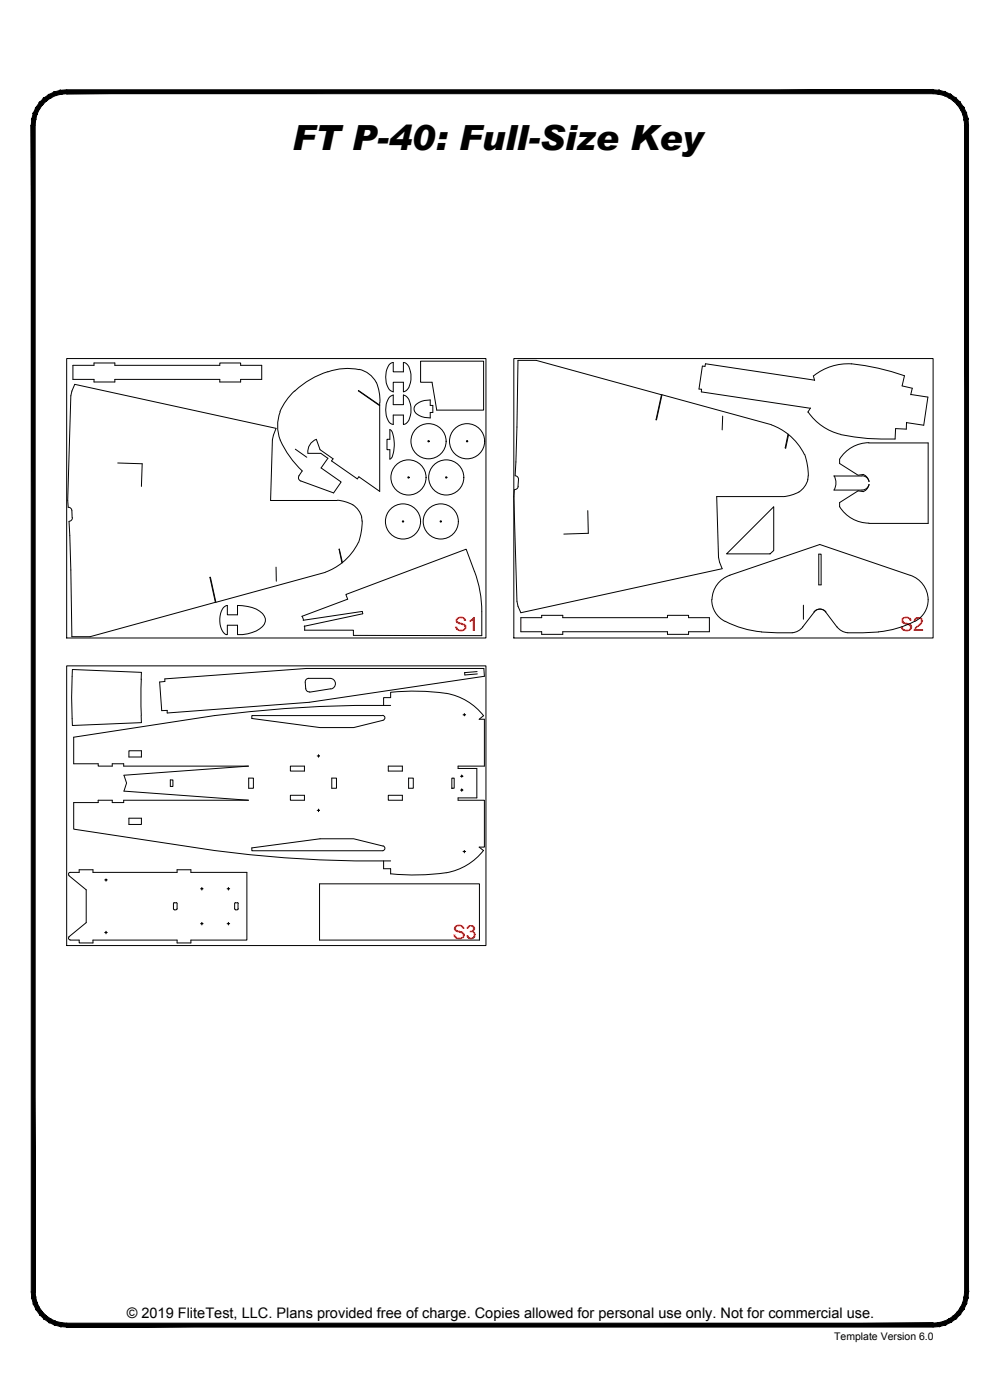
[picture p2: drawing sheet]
<svg xmlns="http://www.w3.org/2000/svg" width="190mm" height="267mm" viewBox="0 0 190 267" stroke-linecap="round" stroke-linejoin="round" font-family="sans-serif">
<!-- layer: 22 TILED -->
<g fill="#000" stroke="#000" stroke-width=".19">
<path d="M11.5 17.2l1.2-.1v.8zM11.5 17.2l.2 .7h1zM10.4 17.5l1.1-.3 .2 .7zM10.4 17.5l.2 .7 1.1-.3zM9.3 18l1.1-.5 .2 .7zM9.3 18l.4 .6 .9-.4zM8.3 18.7l1-.7 .4 .6zM8.3 18.7l.5 .5 .9-.6zM8.3 18.7l.5 .5-1.3 .3zM7.5 19.5l.6 .5 .7-.8zM7.5 19.5l.6 .5-1.3 .5zM6.8 20.5l.7 .3 .6-.8zM6.8 20.5l.7 .3-1.1 .7zM6.4 21.5l.6 .3 .5-1zM6.4 21.5l.6 .3-.9 .9zM6.1 22.7l.7 .1 .2-1zM6.1 22.7l.7 .1-.8 1.1zM6.8 22.8l-.8 1.1h.7z"/>
<path d="M12.7 17.9h165.1v-.8zM12.7 17.1h165.1l-165.1 .8z"/>
<path d="M6 23.9l.7 222.2v-222.2zM6 23.9l.7 222.2h-.7z"/>
<path d="M184.4 22.7l.1 1.2h-.7zM183.7 22.8l.1 1.1 .6-1.2zM184.1 21.5l.3 1.2-.7 .1zM183.4 21.8l.3 1 .4-1.3zM183.6 20.5l.5 1-.7 .3zM183 20.8l.4 1 .2-1.3zM182.9 19.5l.7 1-.6 .3zM182.4 20l.6 .8-.1-1.3zM182.1 18.7l.8 .8-.5 .5zM182.1 18.7l-.5 .5 .8 .8zM181.1 18l1 .7-.5 .5zM181.1 18l-.3 .6 .8 .6zM180.1 17.5l1 .5-.3 .6zM180.1 17.5l-.3 .7 1 .4zM178.9 17.2l1.2 .3-.3 .7zM178.9 17.2l-.1 .7 1 .3zM177.8 17.1l1.1 .1-.1 .7zM177.8 17.1v.8h1z"/>
<path d="M6 246.1h.7l-.6 1.2zM6.7 246.1l-.6 1.2 .7-.2zM6.1 247.3l.7-.2-.4 1.3zM6.8 247.1l-.4 1.3 .6-.3zM6.4 248.4l.6-.3-.2 1.3zM7 248.1l-.2 1.3 .7-.3zM6.8 249.4l.7-.3v1.3zM7.5 249.1v1.3l.6-.5zM7.5 250.4l.6-.5 .2 1.3zM8.1 249.9l.2 1.3 .5-.5zM8.8 250.7l.5 1.2-1-.7zM8.8 250.7l.5 1.2 .4-.6zM9.7 251.3l.7 1.1-1.1-.5zM9.7 251.3l.7 1.1 .2-.7zM10.6 251.7l.9 1-1.1-.3zM10.6 251.7l.9 1 .2-.7zM11.7 252l1 .8-1.2-.1zM11.7 252l1 .8v-.7z"/>
<path d="M12.7 252.1v.7l165.1-.7zM12.7 252.8l165.1-.7v.7z"/>
<path d="M177.8 252.1l1.1 .6-1.1 .1zM177.8 252.1l1.1 .6-.1-.7zM178.8 252l1.3 .4-1.2 .3zM178.8 252l1.3 .4-.3-.7zM179.8 251.7l1.3 .2-1 .5zM179.8 251.7l1.3 .2-.3-.6zM180.8 251.3l1.3-.1-1 .7zM180.8 251.3l1.3-.1-.5-.5zM181.6 250.7l1.3-.3-.8 .8zM181.6 250.7l1.3-.3-.5-.5zM182.4 249.9l1.2-.5-.7 1zM183 249.1l-.6 .8 1.2-.5zM183 249.1l1.1-.7-.5 1zM183.4 248.1l-.4 1 1.1-.7zM183.4 248.1l1-.8-.3 1.1zM183.7 247.1l-.3 1 1-.8zM184.5 246.1l-.1 1.2-.7-.2zM183.8 246.1l-.1 1 .8-1z"/>
<path d="M183.8 23.9v222.2h.7zM183.8 23.9h.7v222.2z"/>
</g>
<g fill="none" stroke="#000" stroke-width=".19">
<path d="M12.7 68.3h79.9v53.2h-79.9zM13.9 69.6h4v-.5h4v.5h20v-.5h3.9v.5h4.1v2.7h-4.1v.5h-3.9v-.5h-20v.5h-4v-.5h-4zM53.4 78.4a7.9 7.9 0 0 0 1.1 7.6l1.4 2 1.7 1.7M56.1 74.5l-1.8 2.1-1 1.8M56.2 74.5l-.1 .1M68.4 70.4a4.9 4.9 0 0 1 3.3 2.4M68.4 70.4a14.1 14.1 0 0 0-10.9 3l-1.2 1M71.7 72.8l.5 1.9 .2 2M72.3 76.7v.5l-4-2.7 4 2.8v16.3l-3.9-2.8-.3 .4-4.9-3.4 .3-.4-2.5-1.7-.7-2M74.4 69.2l.5-.2v1.8h1.9v-1.8a1.79 1.79 0 0 1 1.4 1.8 3.9 3.9 0 0 1-.8 3.6l-.6 .3v-1.9h-1.9v1.9a2.64 2.64 0 0 1-1.4-2.9l.2-1.5zM74.4 75.5l.5-.2v1.8h1.9v-1.8a1.95 1.95 0 0 1 1.4 1.7 4.1 4.1 0 0 1-.8 3.7l-.6 .2v-1.8h-1.9v1.8a1.79 1.79 0 0 1-1.3-1.8 3.9 3.9 0 0 1 .8-3.6zM79.2 77.1l.3-.2a3.9 3.9 0 0 1 2.5-.7v1h.5v1.4h-.5v1a2.95 2.95 0 0 1-3.1-1.5v-.4z"/>
<path d="M80.1 68.8h12v9.3h-8.9l-.9-5.3h-2.2zM97.9 68.3h79.9v53.2h-79.9zM137.7 79.3l-.1 2.6M153.9 78.5a10.5 10.5 0 0 0 6.2 4.2M154.4 77.7l-.5 .8M154.9 71.6l.3 .9M155.2 72.4l-20.8-3.1-.1 .5-.5-.1-.6 4.4 .5 .1-.1 .5 20.8 3.1M162.2 69.3a44.8 44.8 0 0 1 10.1 2.3l-.4 1.9 1.9 .5-.3 1.2M162.2 69.3a10.5 10.5 0 0 0-7.2 2.3M173.5 75.2l3.3 .4-.8 5.4-3.3-.5M13.7 97.3v1.3M13.8 98.6a.67 .67 0 0 1-.6 .7l.3 9.3 .2 12.7h3.5l23.8-6.6-1-4.7h.1l1 4.7 20.9-5.7"/>
<path d="M22.4 88.2l4.7 .1-.2 4.4M56.3 85.6l2.1 1.5M58.6 86.4h2.5l1.4 .9-1.3 1.8 3.8 2.7-1.4 2.1-6.5-2.4-.2-.3v-.4l.6-1.1M60.3 83.7a2.51 2.51 0 0 0-1.6 2.6M64.2 95.3h-12.7l.4-11.5 .7-2.2-38.4-8.4-.5 1.3-.2 .9-.6 19.9 .1 1.3a.67 .67 0 0 1 .7 .7M64.3 95.3a5 5 0 0 1 4.5 2.8l.1 .4M68.9 98.6l.1 .7M69 99.2l-.2 2.4-.5 1.7M74.3 81.8a2.98 2.98 0 0 1 .8 2.6 4.6 4.6 0 0 1-.7 3l-.1 .1v-1.8h-.6v-2h.6zM98 93.3l-.1 1.3 .6 19.9 .2 1 .5 1.2 38.4-8.4-.5-1.2-.2-.9-.4-11.6h12.7M98.1 90.6a.67 .67 0 0 1 .7 .7l-.1 1.4M98.7 92.6a.67 .67 0 0 1-.7 .7"/>
<path d="M112 97.3l.1 4.3-4.7 .1M146.9 80.9l-20.8-5.7-1 4.8h-.1l1-4.8-23.9-6.5h-3.4l-.2 12.7-.4 9.2M147 80.9l1.6 .8 1.5 1M147.4 96.5v8.4l-.7 .6h-8.3zM150.1 82.7l-.5 2.6 .1 .1 .5-2.6 2 2 1 1.8M153.3 86.6l.5 1.7 .2 2.4M153.9 91.4a4.4 4.4 0 0 1-4.1 3.1l-.5 .1M153.9 90.7v.7M159.9 96.5a6.6 6.6 0 0 0 5.6 3.2M164.2 90.6a1.41 1.41 0 0 1 1.4 1.1M164.2 90.7h-5.3a2.62 2.62 0 0 1 0 2.7h5.3a1.41 1.41 0 0 0 1.4-1.1l-.2 .3a1.8 1.8 0 0 1-.9 1.1l-1-.2-3.6 2.2v.8M165.5 84.4h11.3v15.3h-11.3"/>
<path d="M165.5 84.3a6.6 6.6 0 0 0-5.6 3.2v.8l3.6 2.2 1-.1a1.78 1.78 0 0 1 1 1.4M172.7 80.5l-.1 1.2h-2l-.1 1.9a42 42 0 0 1-10.4-.8M42.6 115.7l.7-.4v1.8h1.9v-1.8a6.7 6.7 0 0 1 4.8 1.6 1.77 1.77 0 0 1-.5 2.9 7.2 7.2 0 0 1-4.3 1.1v-1.8h-1.9v1.8a1.69 1.69 0 0 1-1.3-1.5 4.4 4.4 0 0 1 .6-3.7zM52.6 108v2.7M57.6 117.4l.2 .7M57.7 118.2l11.3-1.7 .1 .4-11.2 2.4M58 119.2v.8M65.2 107.2l-1.5 1-1.7 .8M65.2 107.2l-.6-2.6 .5 2.6M68.3 103.3l-1.1 1.8-2 2.1M90.4 108.8a21.8 21.8 0 0 1 1.4 7.7M90.4 108.9l-1.6-4.3-22.9 8.7 .3 .8-8.7 3.3"/>
<path d="M91.8 116.5v4.6l-24.5-.1v-1h-9.3M99.2 117.7h4v-.5h4v.5h20v-.5h4v.5h3.9v2.6h-3.9v.5h-4v-.5h-20v.5h-4v-.5h-4zM135.6 114.2a4.6 4.6 0 0 0 2.5 4.2M138.1 118.4a18.8 18.8 0 0 0 7 2M139 109.6l17.2-5.9 17.1 5.9M139.1 109.6a5 5 0 0 0-3.5 4.6M152.9 119.4a2.85 2.85 0 0 1-2 1.1l-5.8-.1M153.1 115.3v2.7M155.1 116.6a1.41 1.41 0 0 1 2.2 0M155.1 116.6l-2.2 2.9M156 105.6h.4v5.8h-.4zM157.3 116.6l2.2 2.9"/>
<path d="M159.5 119.4a2.85 2.85 0 0 0 2 1.1l5.8-.1M173.4 109.6a4.8 4.8 0 0 1 3.4 4.1 4.8 4.8 0 0 1-2.5 4.7M174.3 118.4a18.8 18.8 0 0 1-7 2M12.7 126.8h79.9v53.3h-79.9zM26.9 129.4v8.3l-13.1 .5a95.6 95.6 0 0 1 0-10.7l13.1 .6v1.3M30.4 129.9l1-.1v-.5l27-2h33.8l.1 1.5-33.4 5-27 2v-.5l-1.1 .1zM58.8 129.2h4.1a1.02 1.02 0 0 1 1 1 1.02 1.02 0 0 1-.9 1.1M58.8 129.2l-.5 .2-.2 .6 .2 1.4 .4 .4h.3M63 131.2l-4 .7M72.9 136.3a.48 .48 0 0 1 .4 .4 .48 .48 0 0 1-.3 .5l-5.6 1.4h-6.4l-13-1.7v-.6h24.8M74.4 134.4a235.5 235.5 0 0 0-33.6 1.9l-26.8 4.1v5.1h4.7v.4h2.7v-.4h2.2v.4h23.7l-23.7 1.8 .5 1.5-.5 1.5 23.7 1.7h-23.7v.5h-2.2v-.5h-2.7v.5h-4.7v5.1l26.8 4a228 228 0 0 0 33.6 2M74.4 131.9v1h-1.3v1.5"/>
<path d="M74.4 131.9a44 44 0 0 1 10.6 .2M85 132.1a11.5 11.5 0 0 1 7.1 4.3M88.2 136.2h.5M88.5 135.9v.5M90.9 127.9l-2.4 .2 .1 .5 2.3-.2M92.1 136.4l-.8 .6h1v8.9h-5v.5h3.5v5.6h-3.5v.4h5v9h-1l.8 .6M24.6 143h2.3v1.2h-2.3zM24.6 155.9h2.3v1.2h-2.3zM32.4 148.6h.5v1.2h-.5zM47.4 148.2h.9v2h-.9zM55.3 145.9h2.7v1h-2.7zM55.3 151.5h2.7v.9h-2.7z"/>
<path d="M60.4 154.4h.5M60.4 144h.5M60.7 143.8v.5M60.7 154.1v.5M63.2 148.2h.9v2h-.9zM74 151.5h2.6v.9h-2.6zM74 145.9h2.6v1h-2.6zM77.8 148.2h.9v2h-.9zM86.1 148.2h.4v2h-.4zM87.7 150.5h.5M87.7 147.9h.5M88 147.6v.5"/>
<path d="M88 150.3v.5M13.1 166.8l3.3 2.7v6.3l-3.3 2.7M13.2 178.5l-.1 .3 .3 .2M13.3 166.2h1.8v-.5h2.6v.5h16v-.5h2.7v.5h10.6v12.9h-10.6v.5h-2.7v-.5h-16v.5h-2.6v-.5h-1.8M13.4 166.2l-.3 .2 .1 .4M19.9 167.6h.5M19.9 177.6h.5M20.2 167.4v.5M20.2 177.4v.5M33 172.1v1l.2 .2M33.2 173.3h.3M33.2 172h.3"/>
<path d="M33.2 171.9l-.2 .2M33.6 171.9l.1 .2M33.7 172.1v1l-.1 .2M38.2 176h.5M38.2 169.3h.5M38.4 169.1v.5M38.4 175.7v.5M43.3 176h.5M43.3 169.3h.5M43.5 169.1v.5M43.5 175.7v.5M44.7 172.1v1l.2 .2"/>
<path d="M44.8 173.3h.4M44.8 172h.4M44.9 171.9l-.2 .2M45.2 171.9l.2 .2M45.3 172.1v1M45.4 173.1l-.2 .2M60.9 168.4h30.4v10.7h-30.4zM72.8 162.1h-24.8v-.6l13-1.7h6.4l5.6 1.4a.45 .45 0 0 1 .3 .5 .45 .45 0 0 1-.4 .4M73.1 164v1.5h1.3v1M85 166.3a44 44 0 0 1-10.6 .2M88.2 162.2h.5M88.5 162v.5"/>
<path d="M92.1 162a11.5 11.5 0 0 1-7.1 4.3"/>
<circle cx="76.8" cy="99.3" r="3.3"/>
<circle cx="76.8" cy="99.3" r=".12"/>
<circle cx="77.8" cy="91" r="3.3"/>
<circle cx="77.8" cy="91" r=".12"/>
<circle cx="81.6" cy="84.1" r="3.3"/>
<circle cx="81.6" cy="84.1" r=".12"/>
<circle cx="84" cy="99.3" r="3.3"/>
<circle cx="84" cy="99.3" r=".12"/>
<circle cx="85" cy="91" r="3.3"/>
<circle cx="85" cy="91" r=".12"/>
<circle cx="89" cy="84.1" r="3.3"/>
<circle cx="89" cy="84.1" r=".12"/>
<circle cx="88.5" cy="136.1" r=".07"/>
<circle cx="60.7" cy="154.4" r=".07"/>
<circle cx="60.7" cy="144" r=".07"/>
<circle cx="88" cy="150.5" r=".07"/>
<circle cx="88" cy="147.9" r=".07"/>
<circle cx="20.2" cy="167.6" r=".07"/>
<circle cx="20.2" cy="177.6" r=".07"/>
<circle cx="38.5" cy="169.3" r=".07"/>
<circle cx="38.5" cy="175.9" r=".07"/>
<circle cx="43.5" cy="175.9" r=".07"/>
<circle cx="43.5" cy="169.3" r=".07"/>
<circle cx="88.5" cy="162.2" r=".07"/>
</g>
<text font-size="6.6" x="55.7" y="28.7">FT P-40: Full-Size Key</text>
<g font-size="3.7" fill="#f00">
<text x="86.6" y="120.2">S1</text>
<text x="171.5" y="120.2">S2</text>
<text x="86.3" y="178.8">S3</text>
</g>
<text font-size="2.8" x="24.2" y="251.1">© 2019 FliteTest, LLC. Plans provided free of charge. Copies allowed for personal use only. Not for commercial use.</text>
<text font-size="2" x="158.9" y="255.3">Template Version 6.0</text>
</svg>
